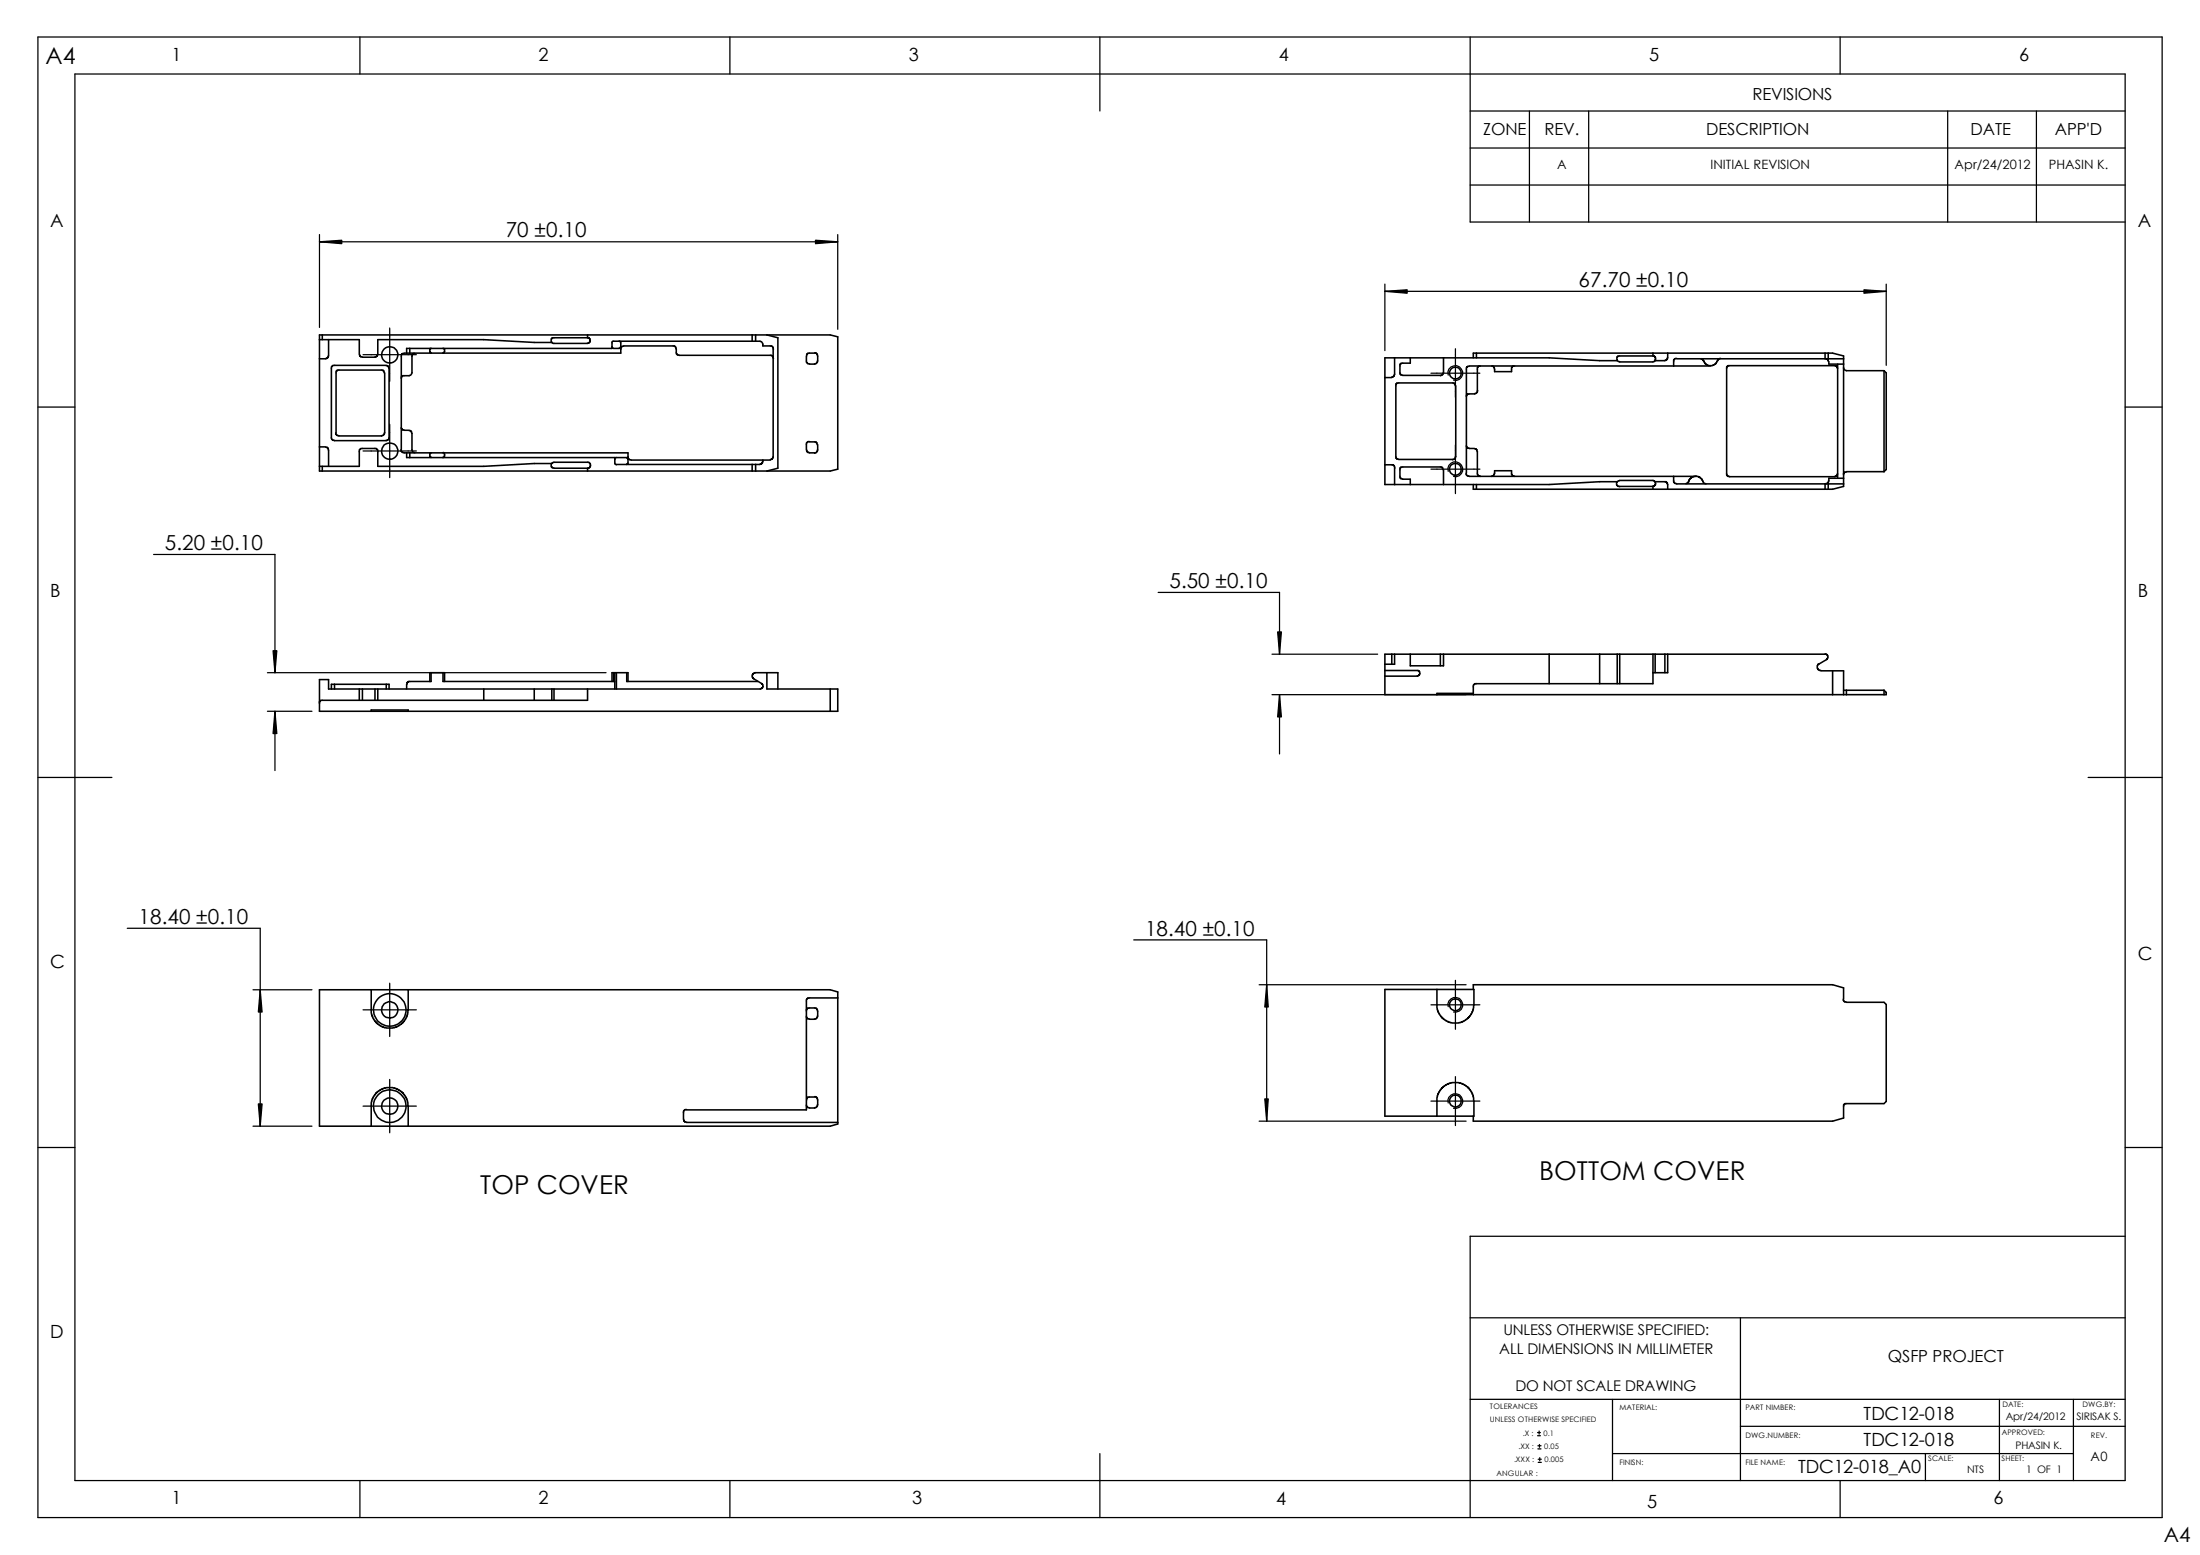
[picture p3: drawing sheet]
<svg xmlns="http://www.w3.org/2000/svg" width="297mm" height="210mm" viewBox="0 0 297 210" stroke-linecap="round" stroke-linejoin="round" font-family="sans-serif">
<g fill="none" stroke="#000" stroke-width=".17">
<path d="M5.1 5h286.8v199.9h-286.8zM10.1 10h276.8v189.9h-276.8zM48.6 5v5M98.5 5v5M148.5 5v10M198.5 5v25h88.4M198.5 15h88.4M198.5 20h88.4M206.5 15v15M214.5 15v15M248.5 5v5M263 15v15"/>
<path d="M275 15v15M43.1 32.6l3-.2v.5zM43.1 31.7v12.5M43.1 32.6h70M110.1 32.4l3 .2-3 .3zM113.1 31.7v12.7M187 39.3l3-.2v.5zM187 38.4v8.9M187 39.3h67.7M198.5 25h88.4M251.7 39.1l3 .2-3 .3zM254.7 38.4v10.9"/>
<path d="M5.1 54.9h5M49 47.9h7.2M52.6 44.3v7.2M52.6 57.3v7.2M193.2 50.4h6.6M195.5 50.6a.99 .99 0 0 1 .9-1.2 .99 .99 0 0 1 1.1 1 .99 .99 0 0 1-1.2 .9M196.5 47.1v6.5M286.9 54.9h5M20.7 74.8h16.4v16M49 60.9h7.2M156.4 80h16.4v8.3M193.2 63.3h6.6"/>
<path d="M195.5 63.6a.99 .99 0 0 1 .9-1.2 .99 .99 0 0 1 1.1 1 .99 .99 0 0 1-1.2 .9M196.5 60.1v6.5M36.1 90.8h45.7M36.1 96h6M36.9 87.8h.5l-.3 3zM37.1 96l.3 3h-.5zM37.1 96v8M171.7 88.3h14.3M171.7 93.8h26.2M172.5 85.3h.5l-.2 3zM172.8 93.8l.2 3h-.5zM172.8 93.8v8"/>
<path d="M5.1 104.9h10M281.9 104.9h10M17.2 125.3h17.9v26.7M34.2 133.6h7.9M35.1 133.6l.3 3h-.5zM49 136.3h7.2M52.6 132.7v7.2M153.1 126.9h17.9v24.4M170 132.9h27.9M171 132.9l.2 3h-.4zM193.2 135.6h6.6M195.5 135.9a1.01 1.01 0 0 1 .9-1.3 1.01 1.01 0 0 1 1.1 1.1 1.01 1.01 0 0 1-1.2 .9"/>
<path d="M196.5 132.3v6.6M5.1 154.9h5M34.2 152h7.9M34.9 149h.5l-.3 3zM49 149.3h7.2M52.6 145.7v7.2M170 151.3h27.9M170.8 148.3h.4l-.2 3zM193.2 148.6h6.6M195.5 148.9a1.01 1.01 0 0 1 .9-1.3 1.01 1.01 0 0 1 1.1 1.1 1.01 1.01 0 0 1-1.2 .9M196.5 145.3v6.6M286.9 154.9h5"/>
<path d="M198.5 177.9h88.4M235 177.9v22M286.9 166.9h-88.4v38M48.6 199.9v5M98.5 199.9v5M148.5 196.2v8.7M198.5 188.9h88.4M207.6 193.8h.4M207.6 193.4h.4M207.6 195.6h.5M207.6 195.2h.5M207.7 197.4h.4"/>
<path d="M207.7 197h.4M207.8 193.2v.4M207.9 195v.4M207.9 196.8v.4M217.7 196.2h62.2M217.7 188.9v11M235 192.5h51.9M248.5 199.9v5M260 196.2v3.7M270 188.9v11M279.9 188.9v11"/>
</g>
<g fill="none" stroke="#000" stroke-width=".21">
<path d="M43.1 45.2h69l1 .3v17.8l-1 .3h-69zM43.1 45.8h5.4v2M43.5 45.2v.6M44.4 45.8l-.1 2.4-.3 .2h-.9M51.9 50.3l-.2-.3h-6.2l-.1 .1v8.3M51.9 50.3v8.1l-.1 .3-.3 .1h-5.7l-.4-.1-.1-.3M52.2 49.3h-7.2l-.2 .1-.1 .1v9.7l.3 .2 .2 .1h7l.2-.1 .2-.3M52.2 49.4h.1l.2 .3v9.4M54.2 57.7v.2l.2 .1 .8 .1M54.6 47.7h-.2l-.2 .2v12.8M55.2 58.1h.2l.2 .4v2.2a.44 .44 0 0 0 .4 .4M55.3 47v.7"/>
<path d="M56 47.7h-.2l-.2 .2v2.4a.44 .44 0 0 1-.4 .4h-.8l-.2 .2v.2M58.2 47l-.2 .1v.4l.2 .1M59.8 47l.2 .2v.3l-.2 .2M79.3 45.6h.2l.2 .2v.2l-.1 .2-.3 .2h-4.6l-.2-.2h-2.4l-6.8-.4h-14.3v2l-.2 .4h-1.9l-.2-.1-.1-.3M79.3 45.6h-4.7l-.2 .2v.3l.1 .1M79.3 45.2v.4M82.6 46.8l.2 .2h.8l.2-.2M83.6 46.1l.2 .2v1.4h-29.2M84.2 46.7h6.9l.2 .2v.9l.4 .2h12.5l.2 .2v.2M84.2 46.7h-.2l-.2 .2v.2M101.6 45.2v.9M102 45.2v.9"/>
<path d="M103.5 45.2l1.5 .4v17.6l-1.5 .4M104.4 47.1v14.6l-.2 .3-.2 .1M104.4 47.1v-.2l-.2-.2h-1.2a.54 .54 0 0 0-.4-.6h-19.9h-.1v.9h-27.7v.7M109.3 59.6h.8l.3 .4M109.3 59.6h-.2l-.2 .2v.9M110 47.7h-.9l-.2 .1v.2M110 47.6l.3 .1 .1 .3v.7l-.3 .4h-.8l-.3-.1-.1-.1v-.9M187 51h.9M188.3 48.3v2.2l-.1 .3-.3 .1M190.4 48.3v.7h-1.2l-.2 .2v1.3l.2 .1 5.3 .1M194.9 48.3v2l-.1 .3-.3 .1M196.5 52.1l-.2-.4h-7.7l-.1 .2v9.9l.3 .2h7.3"/>
<path d="M196.6 52.1v9.5l-.2 .3-.3 .2M198.4 49.4h-.2l-.2 .2v14.3M198.4 49.4h32.6M198.9 48.3v-.6h48.5l1.5 .3v17.7l-1.5 .3h-48.5v-.6M199.3 47.7v.6M199.5 52.7l-.2 .4-1.1 .1-.2 .1v.3M199.9 49.4h-.2l-.2 .2v3.1M201.4 49.4h.1l.3 .2v.6h2.3v-.6l.2-.2h.2M223.2 48h.1l.2 .2 .1 .2-.2 .2M223.2 48h-4.7l-.2 .2 .1 .4M223.2 47.7v.3M225.2 47.7v.6l-.2 .3-1.5 .1-.3 .2h-4.5l-.3-.2h-2.4l-6.8-.4h-22.2v17.1h22.2l6.8-.4h2.4"/>
<path d="M226.4 48.4h-.2l-.2 .2v.8M226.4 48.4h22.5M229.6 48.4h.2l.2 .3M231.9 48.6l-.2 .5-.5 .3h-.5l-.3-.2-.2-.1-.2-.4M232.3 48.4h-.2l-.2 .3M246.4 47.7v.7M246.5 48.4l.3 .1 .1 .3M246.8 47.7v.7M246.9 48.8v.3h2M248.1 49.7l-.2-.3h-14.6l-.2 .1v14.6l.2 .2h14.4l.4-.2v-.1M248.1 49.1v15.5M248.9 49.6a.44 .44 0 0 0 .4 .4h5.1"/>
<path d="M254.4 50v13.7M254.4 50l.3 .3v13.1l-.3 .3M43.1 60.3h.9M43.5 62.9v.7M44 60.4h.2l.2 .3v2.2M51 61v1.9h14.3l6.8-.3h2.4M51.1 61l-.1-.3-.2-.2h-2.1l-.1 .1-.1 .1v2.2h-5.4M54.1 60.7l.1 .3 .4 .1h30.2v1.4l-.2 .2M54.9 61.1v.7h28.1v.8l.2 .1M55.3 61.1v.7M58.2 61.1l-.2 .1v.4l.2 .1M59.8 61.1l.2 .2v.3l-.2 .2"/>
<path d="M74.5 62.6l.3-.2h4.7l.2 .2 .1 .2-.2 .3-.3 .1M74.5 62.6h-.1v.4l.2 .2h4.7v.4M84.6 61.8h-1.5l-.1 .2M84.6 61.8l.2 .2M84.8 61.7l.1 .3 .3 .1h18.8M101.6 62.7v.9M102 62.7v.9M103 62.1v.4l-.4 .2h-19.4M108.9 60.7v.2l.2 .2h.9M110.4 60v.9l-.4 .3M187 62.7h1.1l.2 .2v.3M188.3 63.2v2.2"/>
<path d="M194.9 63.4l-.3-.4h-5.4l-.2 .2v1.3l.4 .2h1v.7M194.9 63.4v2M197.9 63.9l.1 .3 .4 .1h30.6M198 60.2v.1l.2 .2h.9M199.1 60.6h.2l.2 .4v3.1l.2 .2h.2M199.3 65.4v.6M201.4 64.3l.4-.2v-.6h2.3v.6l.2 .2h.2M218.4 65l.3-.1h4.5l.3 .1h1.5l.1 .2 .1 .8M218.4 65l-.1 .1v.3l.2 .3h.2M218.7 65.7h4.5M223.2 65.7v.3M223.4 65l.2 .3-.1 .1-.3 .3"/>
<path d="M226 64.3v.8l.2 .2h.2h22.5M227.6 65.3a.72 .72 0 0 0 .5-.6l.5-.4h.6l.3 .1 .3 .3 .3 .5 .2 .1M246.4 65.3v.7M246.8 65.3v.7M248.9 64.6h-2v.5l-.4 .2M249.3 63.7h-.2l-.2 .2v.2M249.3 63.7h5.1M44.7 93v-.6h7.8v.6M45.2 92.4v.6M48.5 93v1.5M48.9 93v1.5M50.1 96v-.2h5v.2"/>
<path d="M50.6 93v1.5M51 93v1.5M52.2 92.4v.6M54.9 92.4v.6M58 92v-1.2h2v1.2M58.2 90.8v1.2h-3.1l-.2 .2v.2M59.8 90.8v1.2h23.2M65.3 93v1.5M72.1 93v1.5M74.5 93v1.5M74.8 93v1.5M79.3 93v1.5h-36l-.2 .2v.2"/>
<path d="M82.6 92v-1.2h2.2v1.2M82.8 90.8v1.2M83 90.8v2.2M83.2 90.8v2.2M84.6 90.8v1.2h17.7M102.9 92.3l-1.3-.8v-.4l.1-.2 .2-.1h3.1v2.2M103.5 90.8v2.2h9.6v3h-70v-4.3h1.3v1.3h58.3h.1l.2-.4v-.2l-.2-.1M112.1 93v3M187 90.5h4.5l.2 .4v.2l-.4 .2h-4.3M187.9 88.3v1.4M188.3 88.3v1.4h-1.3M190.4 88.3v1.6h4.5v-1.6"/>
<path d="M194.5 88.3v1.6M198.9 93.6h-4.9v.2M209.2 88.3v4M216 88.3v4M218.4 88.3v4M218.7 88.3v4M223.2 88.3v4h-24.1l-.2 .2v1.3M223.5 88.3v2.5M224.8 88.3v2.5M225.2 88.3v2.5h-2M245.9 90.6h3v3.2M246.4 88.3h.3l.1 .3-.1 .3-1.2 .7-.1 .3v.4l.5 .2"/>
<path d="M246.4 88.3h-59.4v5.5h67.7v-.3l-.3-.3M247.4 90.6v3.2M248.9 93.2h5.5M249.3 93.2v.6M254.4 93.2v.6M43.1 133.6h69l1 .3v17.8l-1 .3h-69zM50.1 133.6v3.1l.1 .5 .7 1 .8 .4 .5 .2h.8l.5-.2 .8-.4 .5-.7 .2-.6 .1-.6v-2.7M108.9 136.5v-.2l.2-.2h1l.3 .2v.2v.7l-.3 .3h-1l-.2-.2v-.1M113.1 134.7h-4l-.2 .2v14.9h-16.2M194 133.6l.1 2.7 .2 .6 .5 .6 1 .5 1.1 .1 .8-.3 .7-.5 .4-.8 .2-.4v-2.5h-12v17.1h12v-2.5l-.2-.5-.4-.8-.7-.5-.8-.3-1.1 .1-1 .5-.5 .7-.2 .6-.1 2.7M198.9 133.6v-.7h48.5l1.5 .4v1.6M248.9 134.9l.1 .3 .3 .1h5.1l.3 .3v13.1l-.3 .3h-5.3l-.2 .1v1.8l-1.5 .4h-48.5v-.6"/>
<path d="M50.1 152v-3.2l.1-.4 .7-1 .8-.5 .5-.1h.8l.5 .1 .8 .5 .5 .6 .2 .6 .1 .7v2.7M92.3 151.1v.2l.2 .2h.2h20.4M92.7 149.8h-.2l-.2 .2v1.1M110 148h.1l.3 .3v.8l-.1 .3-.3 .2-.9-.1-.2-.2v-.2M110 148.1h-.9l-.2 .2v.2"/>
<circle cx="52.6" cy="47.9" r="1.08"/>
<circle cx="196.5" cy="50.4" r=".78"/>
<circle cx="52.6" cy="60.9" r="1.08"/>
<circle cx="196.5" cy="63.3" r=".79"/>
<circle cx="52.6" cy="136.3" r="2.2"/>
<circle cx="52.6" cy="136.3" r="1.09"/>
<circle cx="196.5" cy="135.6" r=".79"/>
<circle cx="52.6" cy="149.3" r="1.1"/>
<circle cx="52.6" cy="149.3" r="2.2"/>
<circle cx="196.5" cy="148.6" r=".79"/>
</g>
<path d="M43.1 32.6l3-.2v.5zM110.1 32.4l3 .2-3 .3zM187 39.3l3-.2v.5zM251.7 39.1l3 .2-3 .3zM36.9 87.8h.5l-.3 3zM37.1 96l.3 3h-.5zM172.5 85.3h.5l-.2 3zM172.8 93.8l.2 3h-.5zM35.1 133.6l.3 3h-.5zM171 132.9l.2 3h-.4zM34.9 149h.5l-.3 3zM170.8 148.3h.4l-.2 3z" fill="#000"/>
<g font-size="3.5">
<text x="64.9" y="161.2">TOP COVER</text>
<text x="207.8" y="159.3">BOTTOM COVER</text>
</g>
<text font-size="3.1" x="6.1" y="8.6">A4</text>
<g font-size="2.8">
<text x="68.3" y="32">70 ±0.10</text>
<text x="213.1" y="38.7">67.70 ±0.10</text>
<text x="22.3" y="74.3">5.20 ±0.10</text>
<text x="157.9" y="79.4">5.50 ±0.10</text>
<text x="18.7" y="124.7">18.40 ±0.10</text>
<text x="154.6" y="126.3">18.40 ±0.10</text>
<text x="292.1" y="208.1">A4</text>
</g>
<g font-size="2.5">
<text x="23.2" y="8.2">1</text>
<text x="72.7" y="8.2">2</text>
<text x="122.7" y="8.2">3</text>
<text x="172.7" y="8.2">4</text>
<text x="222.7" y="8.2">5</text>
<text x="272.6" y="8.2">6</text>
<text x="6.8" y="30.7">A</text>
<text x="288.6" y="30.7">A</text>
<text x="6.8" y="80.6">B</text>
<text x="288.6" y="80.6">B</text>
<text x="6.8" y="130.6">C</text>
<text x="288.6" y="129.6">C</text>
<text x="6.8" y="180.6">D</text>
<text x="251.6" y="191.6">TDC12-018</text>
<text x="251.6" y="195.2">TDC12-018</text>
<text x="23.2" y="203.1">1</text>
<text x="72.7" y="203.1">2</text>
<text x="123.1" y="203.1">3</text>
<text x="172.3" y="203.2">4</text>
<text x="222.4" y="203.5">5</text>
<text x="242.8" y="198.9">TDC12-018_A0</text>
<text x="269.2" y="203.1">6</text>
</g>
<g font-size="2.2">
<text x="236.6" y="13.5">REVISIONS</text>
<text x="200.3" y="18.2">ZONE</text>
<text x="208.5" y="18.2">REV.</text>
<text x="230.4" y="18.2">DESCRIPTION</text>
<text x="266.1" y="18.2">DATE</text>
<text x="277.4" y="18.2">APP'D</text>
<text x="254.9" y="183.9">QSFP PROJECT</text>
</g>
<g font-size="2">
<text x="202.4" y="182.7">ALL DIMENSIONS IN MILLIMETER</text>
<text x="203" y="180.2">UNLESS OTHERWISE SPECIFIED:</text>
<text x="204.6" y="187.7">DO NOT SCALE DRAWING</text>
</g>
<g font-size="1.7">
<text x="210.2" y="22.9">A</text>
<text x="231" y="22.9">INITIAL REVISION</text>
<text x="263.9" y="22.9">Apr/24/2012</text>
<text x="276.6" y="22.9">PHASIN K.</text>
<text x="282.3" y="197.2">A0</text>
</g>
<g font-size="1.4">
<text x="270.8" y="191.7">Apr/24/2012</text>
<text x="280.4" y="191.7">SIRISAK S.</text>
<text x="272.1" y="195.5">PHASIN K.</text>
<text x="265.6" y="198.9">NTS</text>
<text x="273.6" y="198.9">1 OF 1</text>
</g>
<g font-size="1">
<text x="201.2" y="190.2">TOLERANCES</text>
<text x="201.2" y="192">UNLESS OTHERWISE SPECIFIED</text>
<text x="218.6" y="190.4">MATERIAL:</text>
<text x="235.7" y="190.4">PART NIMBER:</text>
<text x="270.4" y="189.9">DATE:</text>
<text x="281.2" y="189.9">DWG.BY:</text>
<text x="204.4" y="197.4">.XXX :</text>
<text x="205" y="195.6">.XX :</text>
<text x="205.6" y="193.8">.X :</text>
<text x="208.4" y="193.8">0.1</text>
<text x="208.5" y="195.6">0.05</text>
<text x="208.5" y="197.4">0.005</text>
<text x="218.6" y="197.7">FINISN:</text>
<text x="235.7" y="197.7">FILE NAME:</text>
<text x="235.7" y="194.1">DWG.NUMBER:</text>
<text x="260.3" y="197.3">SCALE:</text>
<text x="270.3" y="197.3">SHEET:</text>
<text x="270.3" y="193.7">APPROVED:</text>
<text x="282.3" y="194.1">REV.</text>
<text x="202.1" y="199.2">ANGULAR :</text>
</g>
</svg>
